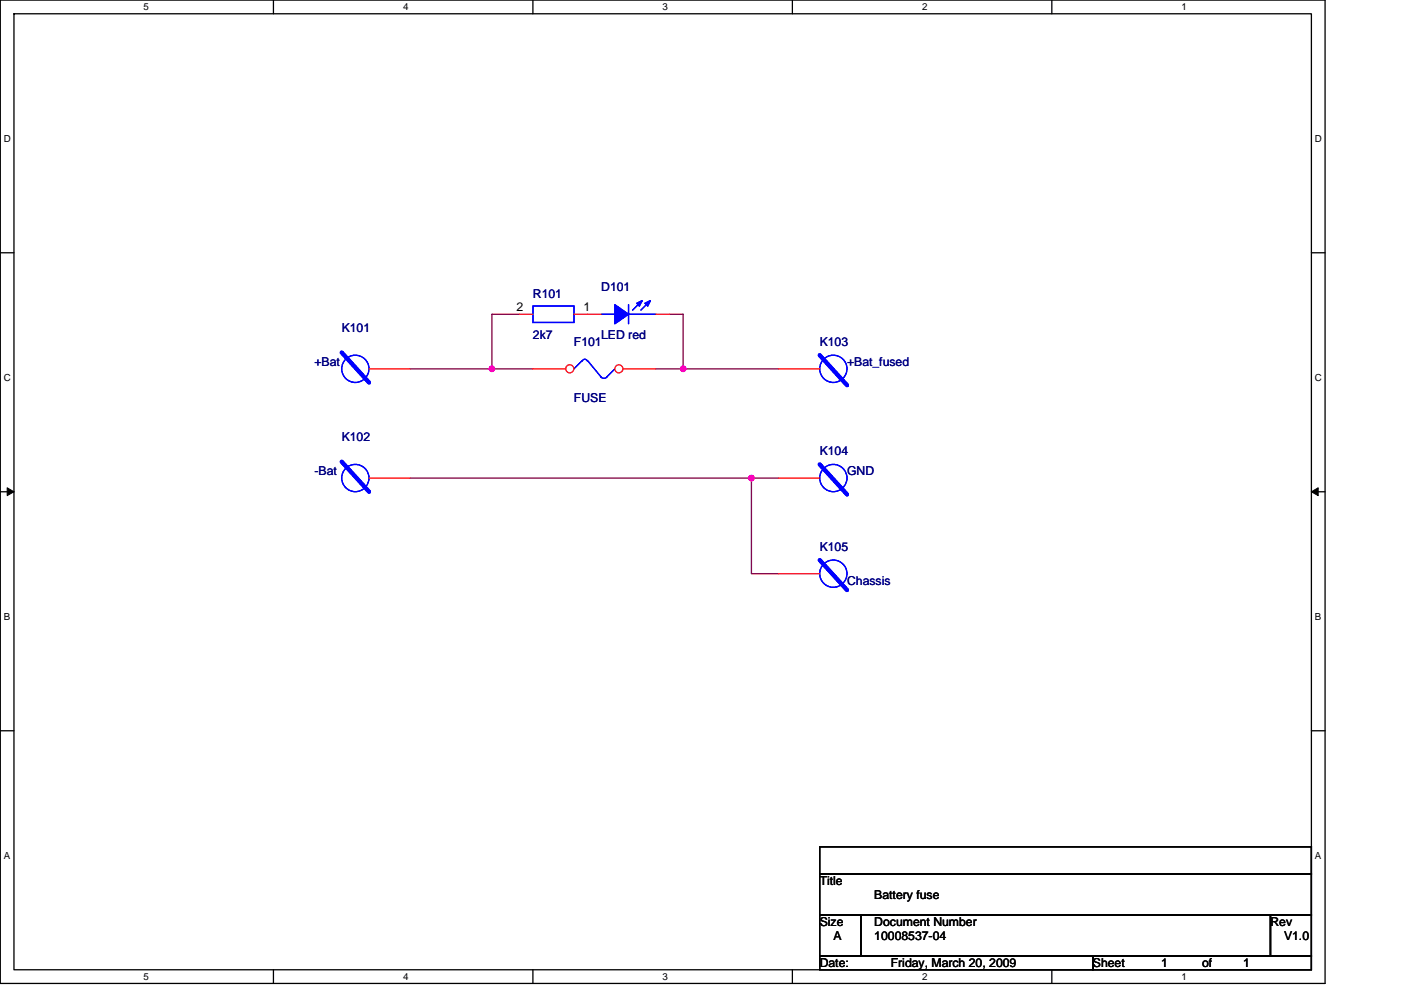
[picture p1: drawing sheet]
<svg xmlns="http://www.w3.org/2000/svg" width="297mm" height="210mm" viewBox="0 0 297 210" stroke-linecap="round" stroke-linejoin="round" font-family="sans-serif">
<path d="M.1 0h280.8v208.5h-280.8zM3 2.9h275v202.7h-275z" fill="none" stroke="#000" stroke-width=".28"/>
<g fill="#fff">
<path d="M30.5 .3h1.1v2.3h-1.1z"/>
<path d="M30.5 205.9h1.1v2.3h-1.1z"/>
</g>
<path d="M58 0v2.9M58 205.6v2.9" fill="none" stroke="#000" stroke-width=".28"/>
<g fill="#fff">
<path d="M85.5 .3h1.1v2.3h-1.1z"/>
<path d="M85.5 205.9h1.1v2.3h-1.1z"/>
</g>
<path d="M113 0v2.9M113 205.6v2.9" fill="none" stroke="#000" stroke-width=".28"/>
<g fill="#fff">
<path d="M140.5 .3h1.1v2.3h-1.1z"/>
<path d="M140.5 205.9h1.1v2.3h-1.1z"/>
</g>
<path d="M168 0v2.9M168 205.6v2.9" fill="none" stroke="#000" stroke-width=".28"/>
<g fill="#fff">
<path d="M195.5 .3h1.2v2.3h-1.2z"/>
<path d="M195.5 205.9h1.2v2.3h-1.2z"/>
</g>
<path d="M223 0v2.9M223 205.6v2.9" fill="none" stroke="#000" stroke-width=".28"/>
<g fill="#fff">
<path d="M250.5 .3h1.2v2.3h-1.2z"/>
<path d="M250.5 205.9h1.2v2.3h-1.2z"/>
<path d="M.8 28.3h1.5v2.3h-1.5z"/>
<path d="M278.8 28.3h1.5v2.3h-1.5z"/>
<path d="M.8 78.9h1.5v2.3h-1.5z"/>
<path d="M278.8 78.9h1.5v2.3h-1.5z"/>
</g>
<path d="M.1 53.6h2.9M278 53.6h2.9" fill="none" stroke="#000" stroke-width=".28"/>
<g fill="#fff">
<path d="M.8 129.6h1.4v2.3h-1.4z"/>
<path d="M278.8 129.6h1.4v2.3h-1.4z"/>
</g>
<path d="M.1 104.3h2.9M278 104.3h2.9" fill="none" stroke="#000" stroke-width=".28"/>
<path d="M1.5 103.4l1.5 .9-1.5 .8zM278 104.3l1.5-.9v1.7z" fill="#000" stroke="#000" stroke-width=".21"/>
<g fill="#fff">
<path d="M.8 180.3h1.4v2.3h-1.4z"/>
<path d="M278.8 180.3h1.4v2.3h-1.4z"/>
</g>
<path d="M.1 154.9h2.9M278 154.9h2.9M173.8 179.6h104.2v5.7h-104.2zM173.8 194h8.7v8.7h-8.7zM173.8 185.3h104.2v8.7h-104.2zM182.5 194h86.9v8.7h-86.9zM269.4 194h8.6v8.7h-8.6zM173.8 202.7h57.9v2.9h-57.9zM231.7 202.7h46.3v2.9h-46.3z" fill="none" stroke="#000" stroke-width=".28"/>
<path d="M86.9 78.2h26.1M110.1 66.6h-5.8v11.6M139.1 78.2h26M141.9 66.6h2.9v11.6M86.9 101.4h78.2M159.3 101.4v20.2h5.8" fill="none" stroke="#800040" stroke-width=".28"/>
<g fill="#f0f" stroke="#f0f" stroke-width=".28">
<circle cx="159.3" cy="101.4" r=".57"/>
<circle cx="104.3" cy="78.2" r=".57"/>
<circle cx="144.8" cy="78.2" r=".57"/>
</g>
<path d="M72.5 74.7l5.7 6.4M72.5 97.9l5.7 6.4" fill="none" stroke="#00f" stroke-width=".87"/>
<g fill="none" stroke="#00f" stroke-width=".28">
<path d="M123.4 76.5l-1.7 1.7M123.5 76.5a.58 .58 0 0 1 1 0M124.6 76.5l2.9 3.4M127.4 79.9l.6 .3 .6-.2M127.5 66.6h2.9M130.4 78.2l-1.8 1.7M133.3 64.6v4M133.3 66.6h5.8M135.9 64l-1.8 1.8M137.6 64l-1.7 1.8"/>
<circle cx="75.3" cy="78.2" r="2.89"/>
<circle cx="75.3" cy="101.4" r="2.89"/>
</g>
<path d="M78.2 78.2h8.7M124.6 66.6h2.9M139.1 66.6h2.8M78.2 101.4h8.7" fill="none" stroke="#f00" stroke-width=".28"/>
<g fill="#00f" stroke="#00f" stroke-width=".28">
<path d="M130.4 64.6l2.9 2-2.9 2z" fill-rule="evenodd"/>
<path d="M136.7 64.3l1.2-.6-.6 1.2z" fill-rule="evenodd"/>
<path d="M135 64.3l1.2-.6-.6 1.2z" fill-rule="evenodd"/>
<path d="M130.4 64.6l2.9 2-2.9 2z" fill-rule="evenodd"/>
<path d="M136.7 64.3l1.2-.6-.6 1.2z" fill-rule="evenodd"/>
<path d="M135 64.3l1.2-.6-.6 1.2z" fill-rule="evenodd"/>
</g>
<circle cx="131.2" cy="78.2" r=".86" fill="#fff" stroke="#f00" stroke-width=".28"/>
<path d="M132.1 78.2h7" fill="none" stroke="#f00" stroke-width=".28"/>
<circle cx="120.8" cy="78.2" r=".86" fill="#fff" stroke="#f00" stroke-width=".28"/>
<path d="M110.1 66.6h2.9M113 78.2h6.9M121.7 66.6h2.9M165.1 78.2h8.7M165.1 101.4h8.7M165.1 121.6h8.7" fill="none" stroke="#f00" stroke-width=".28"/>
<path d="M173.8 75.3l5.8 6.4M173.8 98.5l5.8 6.3M173.8 118.7l5.8 6.4" fill="none" stroke="#00f" stroke-width=".87"/>
<g fill="none" stroke="#00f" stroke-width=".28">
<path d="M113 64.9h8.7v3.5h-8.7z"/>
<circle cx="176.7" cy="78.2" r="2.89"/>
<circle cx="176.7" cy="101.4" r="2.89"/>
<circle cx="176.7" cy="121.6" r="2.89"/>
</g>
<g fill="#f0f" stroke="#f0f" stroke-width=".28">
<circle cx="159.3" cy="101.4" r=".57"/>
<circle cx="104.3" cy="78.2" r=".57"/>
<circle cx="144.8" cy="78.2" r=".57"/>
</g>
<g font-size="2.6" fill="#000080">
<text x="113" y="63.2">R101</text>
<text x="127.5" y="61.7">D101</text>
<text x="72.5" y="70.4">K101</text>
<text x="113" y="71.8">2k7</text>
<text x="127.5" y="71.8">LED red</text>
<text x="66.7" y="77.6">+Bat</text>
<text x="121.7" y="73.3">F101</text>
<text x="173.8" y="73.3">K103</text>
<text x="179.6" y="77.6">+Bat_fused</text>
<text x="121.7" y="85.2">FUSE</text>
<text x="72.5" y="93.6">K102</text>
<text x="66.7" y="100.8">-Bat</text>
<text x="173.8" y="96.5">K104</text>
<text x="179.6" y="100.8">GND</text>
<text x="173.8" y="116.7">K105</text>
<text x="179.6" y="124">Chassis</text>
</g>
<g font-size="2.6">
<text x="109.5" y="66">2</text>
<text x="123.7" y="66">1</text>
<text x="173.8" y="187.7">Title</text>
<text x="185.4" y="190.6">Battery fuse</text>
<text x="173.8" y="196.4">Size</text>
<text x="185.4" y="196.4">Document Number</text>
<text x="269.4" y="196.4">Rev</text>
<text x="176.7" y="199.3">A</text>
<text x="185.4" y="199.3">10008537-04</text>
<text x="272.2" y="199.3">V1.0</text>
<text x="173.8" y="205">Date:</text>
<text x="188.9" y="205">Friday, March 20, 2009</text>
<text x="231.7" y="205">Sheet</text>
<text x="246.2" y="205">1</text>
<text x="254.9" y="205">of</text>
<text x="263.6" y="205">1</text>
</g>
<g font-size="2.1">
<text x="30.5" y="2.2">5</text>
<text x="85.5" y="2.2">4</text>
<text x="140.5" y="2.2">3</text>
<text x="195.5" y="2.2">2</text>
<text x="250.5" y="2.2">1</text>
<text x=".8" y="30.1">D</text>
<text x="278.8" y="30.1">D</text>
<text x=".8" y="80.8">C</text>
<text x="278.8" y="80.8">C</text>
<text x=".8" y="131.4">B</text>
<text x="278.8" y="131.4">B</text>
<text x=".8" y="182.1">A</text>
<text x="278.8" y="182.1">A</text>
<text x="30.5" y="207.8">5</text>
<text x="85.5" y="207.8">4</text>
<text x="140.5" y="207.8">3</text>
<text x="195.5" y="207.8">2</text>
<text x="250.5" y="207.8">1</text>
</g>
</svg>
